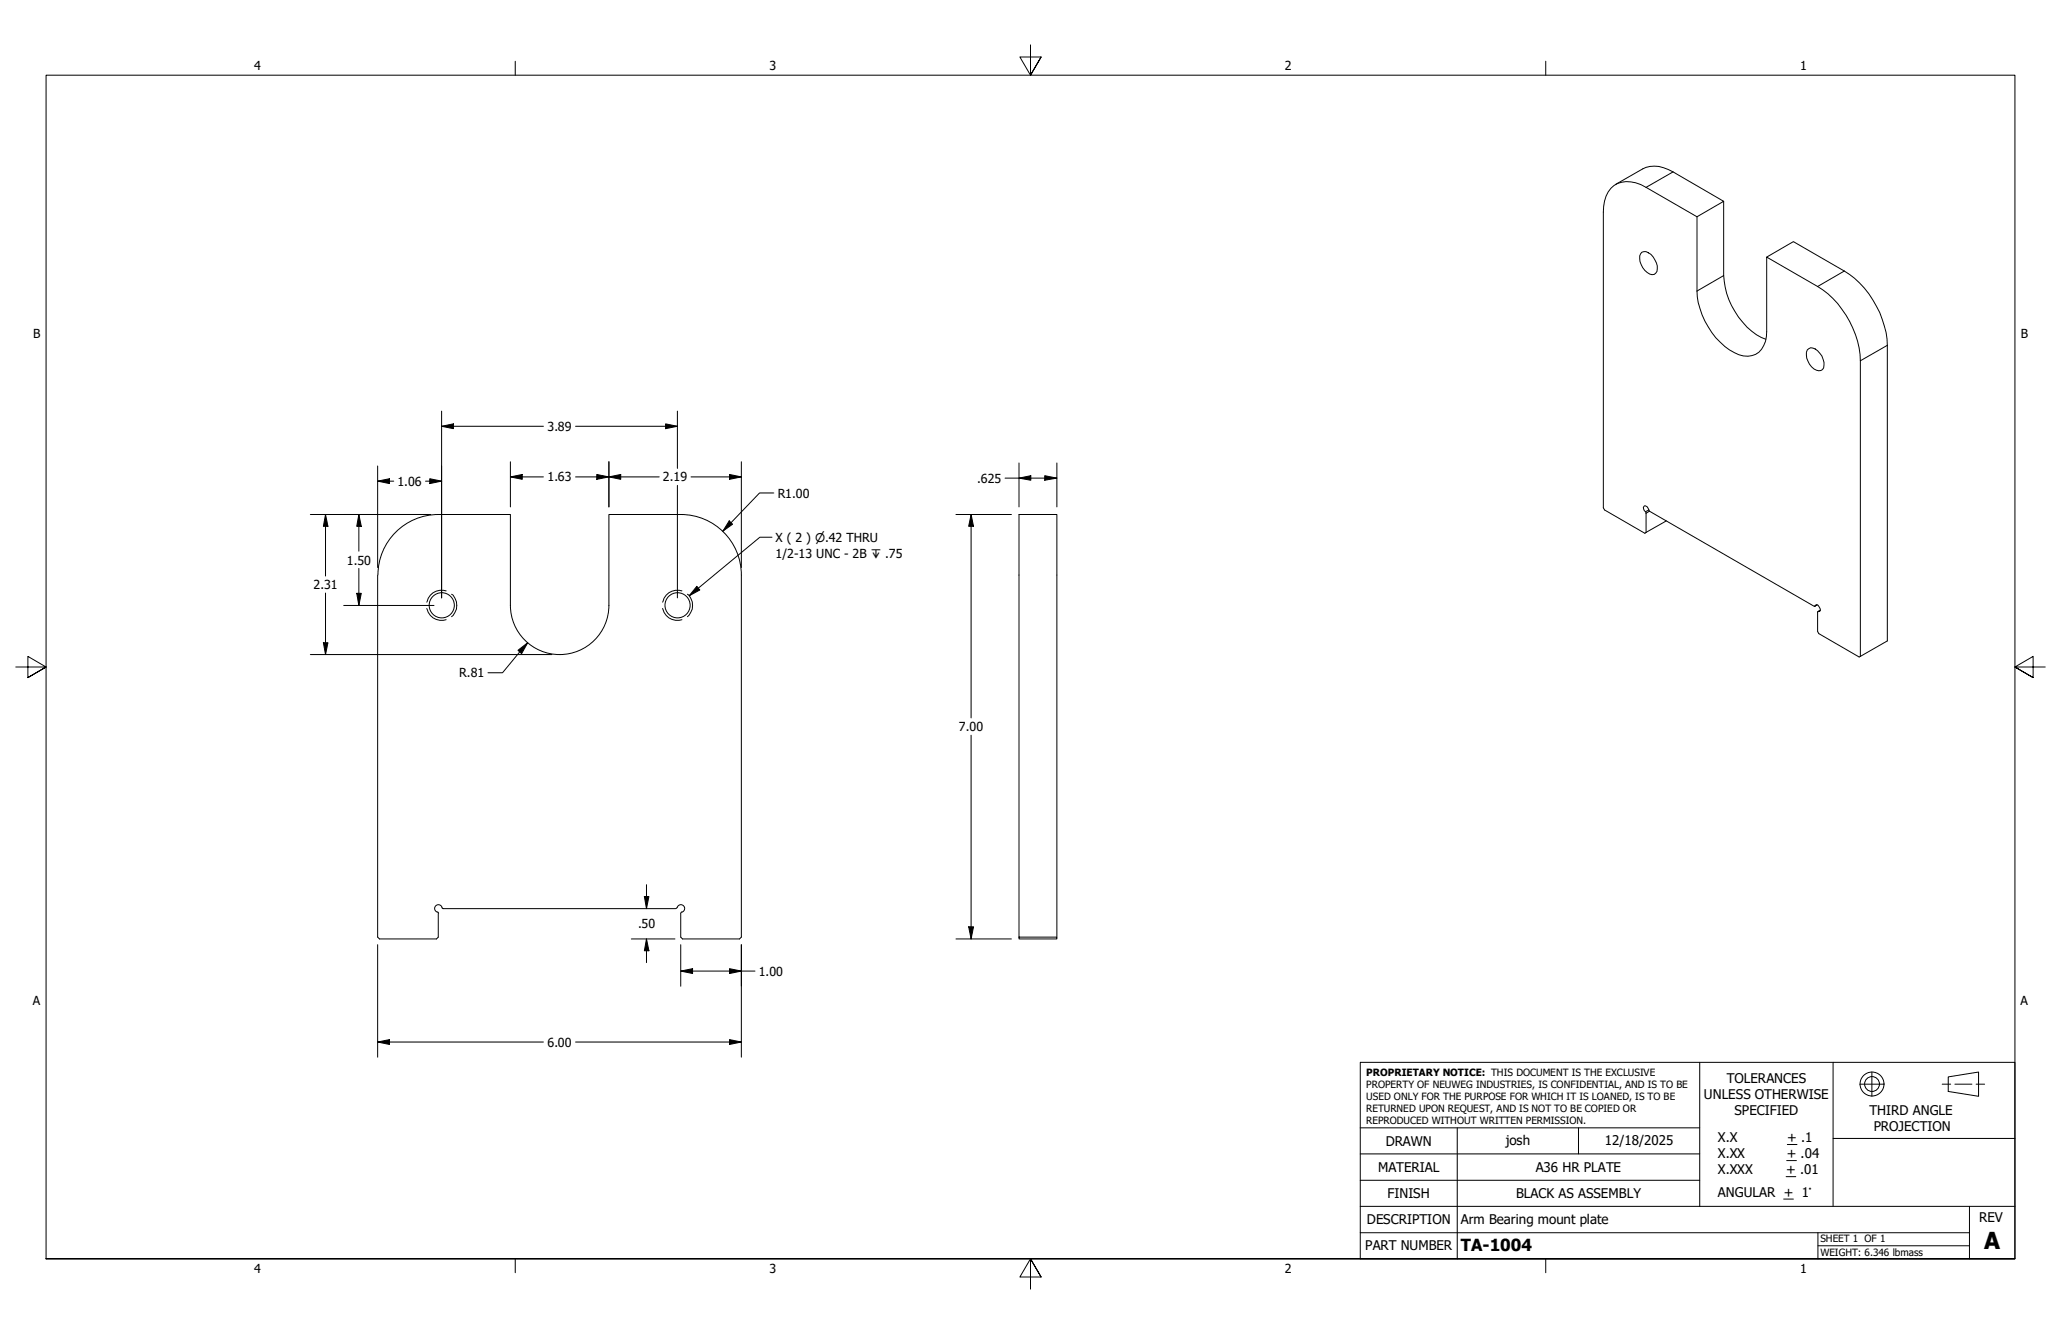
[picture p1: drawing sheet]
<svg xmlns="http://www.w3.org/2000/svg" width="432mm" height="279mm" viewBox="0 0 432 279" stroke-linecap="round" stroke-linejoin="round" font-family="sans-serif">
<!-- layer: Hidden Narrow (ANSI) -->
<path d="M89.4 127.4a3.2 3.2 0 0 0 4.1 2.4M93.5 123.8a3.2 3.2 0 0 0-4.1 2.3M94.6 124.5a3.1 3.1 0 0 1 0 4.7M138.8 127.4a3.2 3.2 0 0 0 4.1 2.4M142.9 123.8a3.2 3.2 0 0 0-4.1 2.3M144 124.5a3.1 3.1 0 0 1 0 4.7" fill="none" stroke="#000" stroke-width=".21"/>
<!-- layer: Visible (ANSI) -->
<g fill="none" stroke="#000" stroke-width=".21">
<path d="M338.5 38.6l5.7-3.2a6.3 6.3 0 0 1 6.3 .6l10.6 6.2-5.6 3.2M344 52.8a1.61 1.61 0 0 1 1.9 .5 3.9 3.9 0 0 1 1.3 3.5 1.15 1.15 0 0 1-2.1 .3 3.7 3.7 0 0 1-1.4-4zM361.1 42.2v15.5a16.2 16.2 0 0 0 7.9 13l1 .4M370.1 53.8l5.6-3.2 10.7 6.2a19.8 19.8 0 0 1 9 15.5v61.9l-5.6 3.3M378.7 73.3a1.13 1.13 0 0 1 1.6-.2 3.8 3.8 0 0 1 1.8 3.9 1.22 1.22 0 0 1-2.1 .3 3.7 3.7 0 0 1-1.3-4zM91.8 107.8h15.1v19M91.9 107.8a12.7 12.7 0 0 0-12.7 12.6M142.6 107.8h-15v19M142.7 107.8a12.7 12.7 0 0 1 12.6 12.6M344.9 111.5v-4.2l-.2-.1a.79 .79 0 0 1-.1-1.3 1.65 1.65 0 0 1 1 1.2l34.6 19.9a.46 .46 0 0 1 .7-.3 1.1 1.1 0 0 1 .3 1.4h-.4v4.2l.3 .4 8.4 4.9 .3-.1M344.9 111.5l-.3 .2-8.4-4.9-.3-.4v-62a6.3 6.3 0 0 1 3-6 6.8 6.8 0 0 1 6 .8l10.6 6.2v15.6a16.1 16.1 0 0 0 7.8 12.9 4.2 4.2 0 0 0 6.6-2.4l.2-2.1v-15.6l10.7 6.2a19.6 19.6 0 0 1 9 15.6v61.9M349.1 109.1l-4.2 2.4"/>
<path d="M79.1 120.5v75.8l.4 .4h11.9l.4-.4v-5M106.9 126.8a10.3 10.3 0 0 0 10.4 10.3 10.3 10.3 0 0 0 10.3-10.3M155.3 120.5v75.8l-.4 .4h-11.9l-.4-.4v-5M380.7 126.7l-.5 .3M381.4 127.8l-.5 .3M91.7 191l.2 .3M92.8 190.3h48.8M92.9 190.3l-.2-.1a.81 .81 0 0 0-1.3-.6 .81 .81 0 0 0 .3 1.4M141.9 190.1l-.3 .1M141.9 190.1a.79 .79 0 0 1 1.3-.4 .79 .79 0 0 1-.4 1.3M142.8 191l-.2 .3M213.5 196.3v.4h7.9v-.4h-7.9v-88.5h7.9v88.5"/>
<circle cx="92.6" cy="126.8" r="2.64"/>
<circle cx="142" cy="126.8" r="2.64"/>
</g>
<!-- layer: Visible Narrow (ANSI) -->
<path d="M350.5 36l-5.6 3.2M361.1 57.7l-5.6 3.3M386.4 56.8l-5.6 3.2M395.4 72.3l-5.6 3.3M345.4 106.8l-.7 .4M345.6 107.1l-.7 .4M380.7 126.7l-.5 .2M381.3 127.9l-.4 .2" fill="none" stroke="#000" stroke-width=".21"/>
<!-- layer: Border (ANSI) -->
<path d="M107.9 12.8v2.9M215.9 9.4v6.3l-2.2-3.8h4.4l-2.2 3.8 2.2-3.8M323.8 12.8v2.9M3.3 139.7h6.4l-3.9-2.2v4.4l3.9-2.2-3.9 2.2M428.5 139.7h-6.4l3.9-2.2v4.4l-3.9-2.2 3.9 2.2M9.7 263.7v-248h412.4v248h-412.4h412.4M107.9 263.7v2.9M218.1 267.5l-2.2-3.8 2.2 3.8h-4.4l2.2-3.8v6.3M323.8 263.7v2.9" fill="none" stroke="#000" stroke-width=".21"/>
<!-- layer: Title (ANSI) -->
<g fill="none" stroke="#000" stroke-width=".21">
<path d="M285 222.5h137.1v41.2h-137.1zM285 236.2h71.1M305.3 236.2v27.5M330.7 236.2v5.5M356.1 222.5v30.2M374.5 239.7h2M384 222.5v15.9M389.6 227.1h5.1M392.2 224.5v5.1M406.9 227.1h1.8M408.2 225.6l6.3-1.1v5.1l-6.3-1zM409.6 227.1h3.5"/>
<path d="M414 227.1h1.8M422.1 238.4h-38.1v14.3M285 258.2h127.6M285 252.7h137.1M285 247.2h71.1M285 241.7h71.1M373.7 251.1h2M374.2 246.4h2M374.3 243.1h2.1M380.9 258.2v5.5M412.6 252.7v11M380.9 260.9h31.7"/>
<circle cx="392.2" cy="227" r="2.51"/>
<circle cx="392.2" cy="227" r="1.56"/>
</g>
<!-- layer: Symbol (ANSI) -->
<path d="M161.7 112.5h-2.5l-14.8 12.3M146 122.8l.6 .8-2.2 1.2z" fill="none" stroke="#000" stroke-width=".21"/>
<path d="M146 122.8l.6 .8-2.2 1.2z" fill="#000"/>
<!-- layer: Dimension (ANSI) -->
<g fill="none" stroke="#000" stroke-width=".21">
<path d="M79.1 97.6v21.3M92.5 89.3l2.5-.5v1zM92.5 86.1v39.1M92.5 89.3h21.4M106.9 99.9l2.5-.5v1zM106.9 99.9h7M106.9 96.7v9.5M120.6 99.9h17.5M120.6 89.3h21.3M125 99.4l2.6 .5-2.6 .5zM127.6 99.9l2.4-.5v1zM127.6 96.7v9.5"/>
<path d="M139.4 88.8l2.5 .5-2.5 .5zM141.9 86.1v12M144.8 99.9h10.5M152.8 99.4l2.5 .5-2.5 .5zM155.3 96.7v22.2M213.5 97v9.2M218.9 99.6l2.5 .5-2.5 .5zM221.4 97v9.2M65 107.8h25.2M68.2 107.8l.5 2.4h-.9zM68.2 107.8v12.9M75.2 107.8l.5 2.4h-1z"/>
<path d="M75.2 107.8v7.6M75.2 119.1v7.7M79.1 100.8l2.5-.5v1zM79.1 100.8h3.4M89.2 100.8h3.3M90 100.3l2.5 .5-2.5 .5zM141.9 101.7v23.5M152.8 109.1l.7 .7-2.1 1.5zM162.1 103.3h-3l-7.7 8M200.3 107.8h11.6M203.5 107.8l.5 2.4h-1.1zM203.5 107.8v42.6"/>
<path d="M210.6 100.1h10.8M213.5 100.1l2.5-.5v1zM65 137.1h44.7M67.8 134.6h.9l-.5 2.5zM68.2 124.2v12.9M72 126.8h18.9M74.7 124.3h1l-.5 2.5zM108.5 136.2l2.1-1.6-1.3 2.3zM109.8 137.1h5.8M110.6 134.6l-5.3 6.3h-3.1M203.5 154v42.7M79.1 197.9v23.5"/>
<path d="M132.3 196.7h9.1M135 187.8h1l-.6 2.5zM135.4 196.7l.6 2.4h-1zM135.4 185.3v5M135.4 196.7v4.9M142.6 197.9v8.7M155.3 197.9v23.5M200.3 196.7h11.6M202.9 194.1h1.1l-.5 2.6zM79.1 218.2l2.5-.5v1.1zM79.1 218.2h34.8M120.6 218.2h34.7"/>
<path d="M142.6 203.4l2.5-.5v1zM142.6 203.4h15.6M152.8 217.7l2.5 .5-2.5 .6zM152.8 202.9l2.5 .5-2.5 .5z"/>
</g>
<g fill="#000">
<path d="M92.5 89.3l2.5-.5v1zM106.9 99.9l2.5-.5v1zM127.6 99.9l2.4-.5v1zM139.4 88.8l2.5 .5-2.5 .5zM213.5 100.1l2.5-.5v1zM68.2 107.8l.5 2.4h-.9zM75.2 107.8l.5 2.4h-1zM79.1 100.8l2.5-.5v1zM90 100.3l2.5 .5-2.5 .5zM125 99.4l2.6 .5-2.6 .5zM152.8 109.1l.7 .7-2.1 1.5zM152.8 99.4l2.5 .5-2.5 .5z"/>
<path d="M203.5 107.8l.5 2.4h-1.1zM218.9 99.6l2.5 .5-2.5 .5zM67.8 134.6h.9l-.5 2.5zM74.7 124.3h1l-.5 2.5zM108.5 136.2l2.1-1.6-1.3 2.3zM135 187.8h1l-.6 2.5zM135.4 196.7l.6 2.4h-1zM202.9 194.1h1.1l-.5 2.6zM79.1 218.2l2.5-.5v1.1zM142.6 203.4l2.5-.5v1zM152.8 217.7l2.5 .5-2.5 .6zM152.8 202.9l2.5 .5-2.5 .5z"/>
</g>
<text font-size="4.9" x="415.7" y="261.6">A</text>
<text font-size="3.5" x="306.1" y="262">TA-1004</text>
<g font-size="2.8">
<text x="361.8" y="226.9">TOLERANCES</text>
<text x="357" y="230.3">UNLESS OTHERWISE</text>
<text x="363.4" y="233.6">SPECIFIED</text>
<text x="391.7" y="233.5">THIRD ANGLE</text>
<text x="290.3" y="240">DRAWN</text>
<text x="315.5" y="239.7">josh</text>
<text x="336.2" y="239.8">12/18/2025</text>
<text x="359.9" y="239.3">X.X</text>
<text x="374.5" y="239.3">+ .1</text>
<text x="392.6" y="236.8">PROJECTION</text>
<text x="288.7" y="245.5">MATERIAL</text>
<text x="321.8" y="245.5">A36 HR PLATE</text>
<text x="359.9" y="242.6">X.XX</text>
<text x="359.9" y="245.9">X.XXX</text>
<text x="374.2" y="245.9">+ .01</text>
<text x="374.3" y="242.6">+ .04</text>
<text x="290.7" y="251">FINISH</text>
<text x="317.6" y="251">BLACK AS ASSEMBLY</text>
<text x="359.9" y="250.7">ANGULAR + 1°</text>
<text x="286.4" y="256.4">DESCRIPTION</text>
<text x="306.1" y="256.3">Arm Bearing mount plate</text>
<text x="414.7" y="256">REV</text>
<text x="286" y="261.9">PART NUMBER</text>
</g>
<g font-size="2.6">
<text x="53.3" y="14.7">4</text>
<text x="161.2" y="14.7">3</text>
<text x="269.2" y="14.7">2</text>
<text x="377.1" y="14.7">1</text>
<text x="6.9" y="70.8">B</text>
<text x="423.4" y="70.8">B</text>
<text x="114.7" y="90.2">3.89</text>
<text x="83.3" y="101.7">1.06</text>
<text x="114.7" y="100.8">1.63</text>
<text x="138.9" y="100.8">2.19</text>
<text x="204.7" y="101.1">.625</text>
<text x="162.9" y="104.2">R1.00</text>
<text x="162.5" y="113.5">X ( 2 ) ⌀.42 THRU</text>
<text x="72.6" y="118.2">1.50</text>
<text x="162.5" y="116.8">1/2-13 UNC - 2B ↧ .75</text>
<text x="65.7" y="123.4">2.31</text>
<text x="96.2" y="141.9">R.81</text>
<text x="200.9" y="153.2">7.00</text>
<text x="133.7" y="194.4">.50</text>
<text x="159" y="204.3">1.00</text>
<text x="6.9" y="210.5">A</text>
<text x="423.3" y="210.5">A</text>
<text x="114.7" y="219.2">6.00</text>
<text x="53.3" y="266.6">4</text>
<text x="161.2" y="266.6">3</text>
<text x="269.2" y="266.6">2</text>
<text x="377.1" y="266.6">1</text>
</g>
<g font-size="2.1">
<text x="286.3" y="225.4">PROPRIETARY NOTICE: THIS DOCUMENT IS THE EXCLUSIVE</text>
<text x="286.3" y="227.8">PROPERTY OF NEUWEG INDUSTRIES, IS CONFIDENTIAL, AND IS TO BE</text>
<text x="286.3" y="230.4">USED ONLY FOR THE PURPOSE FOR WHICH IT IS LOANED, IS TO BE</text>
<text x="286.3" y="232.9">RETURNED UPON REQUEST, AND IS NOT TO BE COPIED OR</text>
<text x="286.3" y="235.4">REPRODUCED WITHOUT WRITTEN PERMISSION.</text>
<text x="381.4" y="260.2">SHEET 1 OF 1</text>
<text x="381.4" y="263">WEIGHT: 6.346 lbmass</text>
</g>
</svg>
